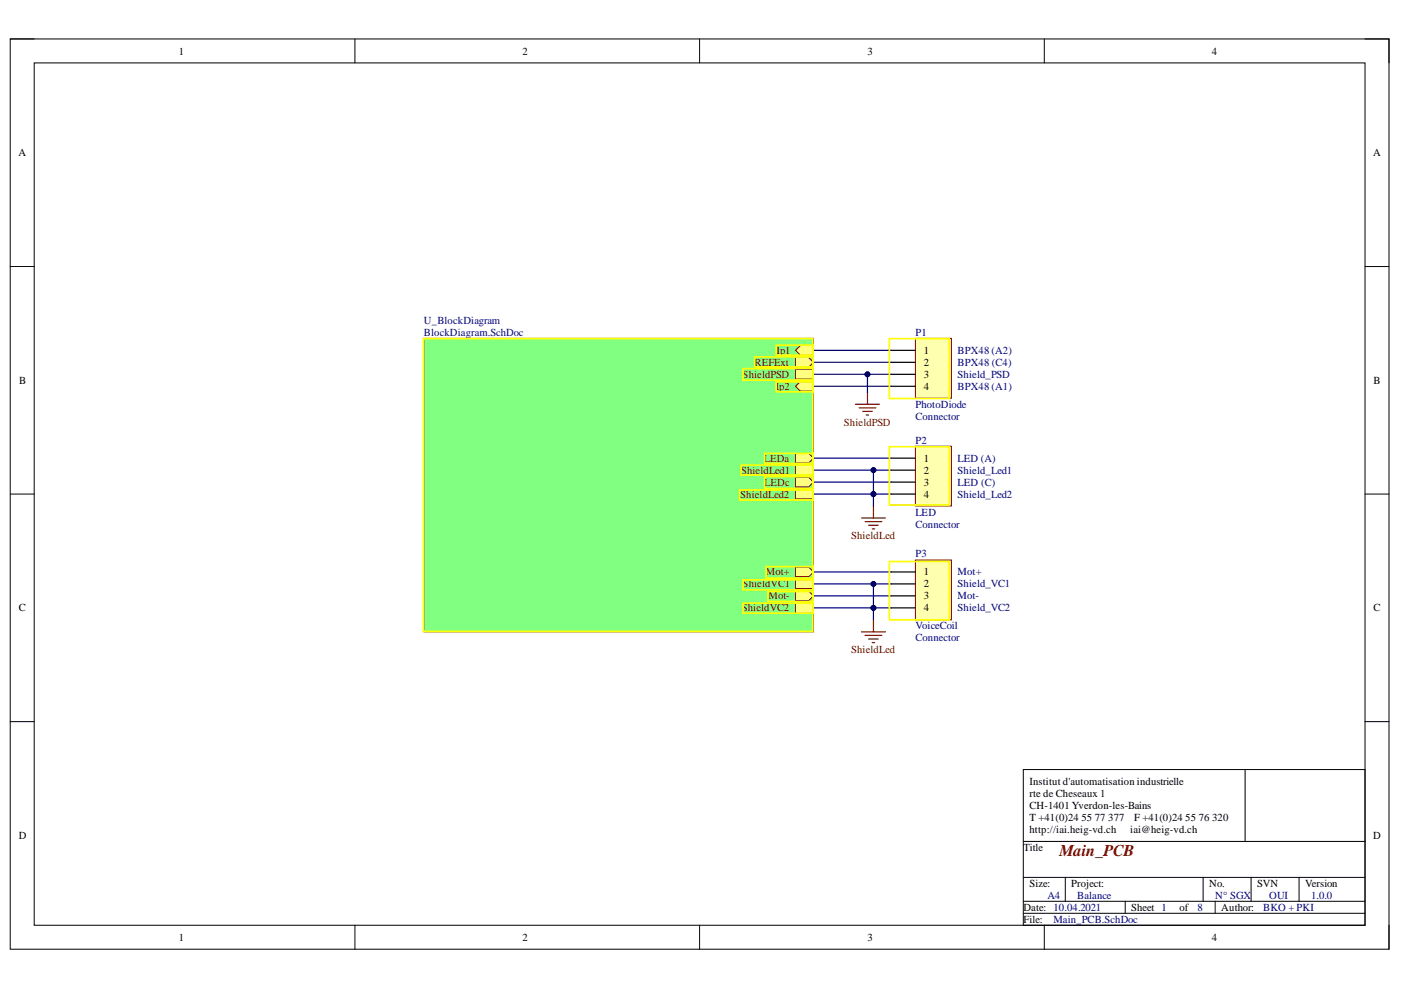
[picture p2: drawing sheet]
<svg xmlns="http://www.w3.org/2000/svg" width="297mm" height="210mm" viewBox="0 0 297 210" stroke-linecap="round" stroke-linejoin="round" font-family="sans-serif">
<path d="M2.2 8.3h292.3v193h-292.3z" fill="none" stroke="#000" stroke-width=".21"/>
<path d="M7.3 13.3h282.1v182.9h-282.1z" fill-rule="evenodd" fill="#fff"/>
<g fill="none" stroke="#000" stroke-width=".21">
<path d="M2.2 8.3h5.1M7.3 13.3h282.1v182.9h-282.1zM75.2 8.3v5M148.3 8.3v5M221.4 8.3v5M289.4 8.3h5.1v5M2.2 56.5h5.1M289.4 56.5h5.1M2.2 104.8h5.1M289.4 104.8h5.1M2.2 153h5.1M289.4 153h5.1"/>
<path d="M217 163.2h72.4v33h-72.4zM217 178.4h72.4M264 163.2v15.2M75.3 196.2v5.1M148.3 196.2v5.1M217 193.6h72.4M217 191.1h72.4M217 186h72.4M221.4 196.2v5.1M225.9 186v5.1M238.6 191.1v2.5M255.1 186v5.1"/>
<path d="M257.6 191.1v2.5M265.3 186v5.1M275.4 186v5.1M294.5 196.2v5.1"/>
</g>
<path d="M89.9 71.7h82.6v62.3h-82.6z" fill-rule="evenodd" fill="#80ff80"/>
<path d="M89.9 71.7h82.6v62.3h-82.6z" fill="none" stroke="#800000" stroke-width=".21"/>
<path d="M168.7 74.3l1-1h2.8v2h-2.8z" fill-rule="evenodd" fill="#ffff80"/>
<path d="M168.7 74.3l1-1h2.8v2h-2.8z" fill="none" stroke="#800000" stroke-width=".21"/>
<path d="M168.7 75.8h2.8l1 1-1 1h-2.8z" fill-rule="evenodd" fill="#ffff80"/>
<path d="M168.7 75.8h2.8l1 1-1 1h-2.8z" fill="none" stroke="#800000" stroke-width=".21"/>
<path d="M168.7 96.1h2.8l1 1-1 1.1h-2.8z" fill-rule="evenodd" fill="#ffff80"/>
<path d="M168.7 96.1h2.8l1 1-1 1.1h-2.8z" fill="none" stroke="#800000" stroke-width=".21"/>
<path d="M168.7 101.2h2.8l1 1-1 1h-2.8z" fill-rule="evenodd" fill="#ffff80"/>
<path d="M168.7 101.2h2.8l1 1-1 1h-2.8z" fill="none" stroke="#800000" stroke-width=".21"/>
<path d="M168.7 120.2h2.8l1 1.1-1 1h-2.8z" fill-rule="evenodd" fill="#ffff80"/>
<path d="M168.7 120.2h2.8l1 1.1-1 1h-2.8z" fill="none" stroke="#800000" stroke-width=".21"/>
<path d="M168.7 125.3h2.8l1 1-1 1.1h-2.8z" fill-rule="evenodd" fill="#ffff80"/>
<path d="M168.7 125.3h2.8l1 1-1 1.1h-2.8z" fill="none" stroke="#800000" stroke-width=".21"/>
<path d="M168.7 78.3h3.8v2.1h-3.8z" fill-rule="evenodd" fill="#ffff80"/>
<path d="M168.7 78.3h3.8v2.1h-3.8z" fill="none" stroke="#800000" stroke-width=".21"/>
<path d="M168.7 81.9l1-1h2.8v2h-2.8z" fill-rule="evenodd" fill="#ffff80"/>
<path d="M168.7 81.9l1-1h2.8v2h-2.8z" fill="none" stroke="#800000" stroke-width=".21"/>
<path d="M168.7 98.7h3.8v2h-3.8z" fill-rule="evenodd" fill="#ffff80"/>
<path d="M168.7 98.7h3.8v2h-3.8z" fill="none" stroke="#800000" stroke-width=".21"/>
<path d="M168.7 103.7h3.8v2.1h-3.8z" fill-rule="evenodd" fill="#ffff80"/>
<path d="M168.7 103.7h3.8v2.1h-3.8z" fill="none" stroke="#800000" stroke-width=".21"/>
<path d="M168.7 122.8h3.8v2h-3.8z" fill-rule="evenodd" fill="#ffff80"/>
<path d="M168.7 122.8h3.8v2h-3.8z" fill="none" stroke="#800000" stroke-width=".21"/>
<path d="M168.7 127.9h3.8v2h-3.8z" fill-rule="evenodd" fill="#ffff80"/>
<path d="M168.7 127.9h3.8v2h-3.8z" fill="none" stroke="#800000" stroke-width=".21"/>
<path d="M194.1 71.7h7.6v12.7h-7.6z" fill-rule="evenodd" fill="#ffffb0"/>
<path d="M194.1 71.7h7.6v12.7h-7.6z" fill="none" stroke="#800000" stroke-width=".21"/>
<path d="M189 74.3h5.1M189 76.8h5.1M189 79.4h5.1M189 81.9h5.1" fill="none" stroke="#000" stroke-width=".26"/>
<path d="M194.1 94.6h7.6v12.7h-7.6z" fill-rule="evenodd" fill="#ffffb0"/>
<path d="M194.1 94.6h7.6v12.7h-7.6z" fill="none" stroke="#800000" stroke-width=".21"/>
<path d="M189 97.1h5.1M189 99.7h5.1M189 102.2h5.1M189 104.8h5.1" fill="none" stroke="#000" stroke-width=".26"/>
<path d="M194.1 118.7h7.6v12.7h-7.6z" fill-rule="evenodd" fill="#ffffb0"/>
<path d="M194.1 118.7h7.6v12.7h-7.6z" fill="none" stroke="#800000" stroke-width=".21"/>
<path d="M189 121.3h5.1M189 123.8h5.1M189 126.3h5.1M189 128.9h5.1" fill="none" stroke="#000" stroke-width=".26"/>
<g fill="none" stroke="#800000" stroke-width=".26">
<path d="M181.4 85.7h5.1M182.1 86.5h3.6M182.9 87.2h2M183.7 88h.5M183.9 83.2v2.5M182.6 109.8h5.1M183.4 110.6h3.6M184.2 111.4h2M184.9 112.1h.5M185.2 107.3v2.5M182.6 134h5.1M183.4 134.7h3.6"/>
<path d="M184.2 135.5h2M184.9 136.2h.5M185.2 131.4v2.6"/>
</g>
<path d="M172.5 74.3h16.5M172.5 76.8h16.5M183.9 79.4v3.8M172.5 97.1h16.5M172.5 81.9h16.5M172.5 102.2h16.5M172.5 121.3h16.5M172.5 126.3h16.5" fill="none" stroke="#000080" stroke-width=".26"/>
<circle cx="183.9" cy="79.4" r=".51" fill="#000080"/>
<circle cx="183.9" cy="79.4" r=".51" fill="none" stroke="#000080" stroke-width=".21"/>
<path d="M185.2 104.8v2.5" fill="none" stroke="#000080" stroke-width=".26"/>
<circle cx="185.2" cy="104.8" r=".51" fill="#000080"/>
<circle cx="185.2" cy="104.8" r=".51" fill="none" stroke="#000080" stroke-width=".21"/>
<path d="M185.2 99.7v5.1" fill="none" stroke="#000080" stroke-width=".26"/>
<circle cx="185.2" cy="99.7" r=".51" fill="#000080"/>
<circle cx="185.2" cy="99.7" r=".51" fill="none" stroke="#000080" stroke-width=".21"/>
<circle cx="185.2" cy="104.8" r=".51" fill="#000080"/>
<circle cx="185.2" cy="104.8" r=".51" fill="none" stroke="#000080" stroke-width=".21"/>
<path d="M185.2 128.9v2.5" fill="none" stroke="#000080" stroke-width=".26"/>
<circle cx="185.2" cy="128.9" r=".51" fill="#000080"/>
<circle cx="185.2" cy="128.9" r=".51" fill="none" stroke="#000080" stroke-width=".21"/>
<path d="M185.2 123.8v5.1" fill="none" stroke="#000080" stroke-width=".26"/>
<circle cx="185.2" cy="123.8" r=".51" fill="#000080"/>
<circle cx="185.2" cy="123.8" r=".51" fill="none" stroke="#000080" stroke-width=".21"/>
<circle cx="185.2" cy="128.9" r=".51" fill="#000080"/>
<circle cx="185.2" cy="128.9" r=".51" fill="none" stroke="#000080" stroke-width=".21"/>
<path d="M172.5 128.9h16.5" fill="none" stroke="#000080" stroke-width=".26"/>
<circle cx="185.2" cy="128.9" r=".51" fill="#000080"/>
<circle cx="185.2" cy="128.9" r=".51" fill="none" stroke="#000080" stroke-width=".21"/>
<path d="M172.5 123.8h16.5" fill="none" stroke="#000080" stroke-width=".26"/>
<circle cx="185.2" cy="123.8" r=".51" fill="#000080"/>
<circle cx="185.2" cy="123.8" r=".51" fill="none" stroke="#000080" stroke-width=".21"/>
<path d="M172.5 104.8h16.5" fill="none" stroke="#000080" stroke-width=".26"/>
<circle cx="185.2" cy="104.8" r=".51" fill="#000080"/>
<circle cx="185.2" cy="104.8" r=".51" fill="none" stroke="#000080" stroke-width=".21"/>
<path d="M172.5 99.7h16.5" fill="none" stroke="#000080" stroke-width=".26"/>
<circle cx="185.2" cy="99.7" r=".51" fill="#000080"/>
<circle cx="185.2" cy="99.7" r=".51" fill="none" stroke="#000080" stroke-width=".21"/>
<path d="M172.5 79.4h16.5" fill="none" stroke="#000080" stroke-width=".26"/>
<circle cx="183.9" cy="79.4" r=".51" fill="#000080"/>
<circle cx="183.9" cy="79.4" r=".51" fill="none" stroke="#000080" stroke-width=".21"/>
<g fill="none" stroke="#ff0" stroke-width=".35">
<path d="M89.8 71.8h82.5v62.1h-82.5zM157.5 78.1h14.8v2.5h-14.8zM160 75.7h12.3v2.1h-12.3zM164.6 73.2h7.7v2.1h-7.7zM188.6 71.8h12.7v12.7h-12.7zM157.2 98.6h15.1v2.1h-15.1zM162.1 96.1h10.2v2.1h-10.2zM164.6 81h7.7v2.1h-7.7zM188.6 94.7h12.7v12.4h-12.7zM156.8 103.9h15.5v2.1h-15.5zM162.1 101.1h10.2v2.4h-10.2zM188.6 119.1h12.7v12.3h-12.7z"/>
<path d="M157.5 127.9h14.8v2.1h-14.8zM157.5 122.9h14.8v2.2h-14.8zM162.5 120.1h9.8v2.5h-9.8zM162.8 125.4h9.5v2.1h-9.5z"/>
</g>
<text font-size="3.5" fill="#800000" x="224.6" y="181.5">Main_PCB</text>
<g font-size="2.3">
<text x="37.9" y="11.6">1</text>
<text x="110.8" y="11.6">2</text>
<text x="183.9" y="11.6">3</text>
<text x="256.9" y="11.6">4</text>
<text x="3.9" y="33.1">A</text>
<text x="291.2" y="33.1">A</text>
<text x="195.9" y="75">1</text>
<text x="195.9" y="77.5">2</text>
<text x="4.1" y="81.4">B</text>
<text x="195.9" y="80.1">3</text>
<text x="195.9" y="82.6">4</text>
<text x="291.2" y="81.4">B</text>
<text x="195.9" y="97.9">1</text>
<text x="195.9" y="100.4">2</text>
<text x="195.9" y="103">3</text>
<text x="195.9" y="105.5">4</text>
<text x="195.9" y="122">1</text>
<text x="195.9" y="124.5">2</text>
<text x="4" y="129.6">C</text>
<text x="195.9" y="127.1">3</text>
<text x="195.9" y="129.6">4</text>
<text x="291.2" y="129.6">C</text>
<text x="218.3" y="166.4">Institut d'automatisation industrielle</text>
<text x="218.3" y="169">rte de Cheseaux 1</text>
<text x="218.3" y="171.5">CH-1401 Yverdon-les-Bains</text>
<text x="4" y="177.8">D</text>
<text x="218.3" y="174">T +41(0)24</text>
<text x="218.3" y="176.6">http://iai.heig-vd.ch</text>
<text x="229.3" y="174">55</text>
<text x="232.1" y="174">77</text>
<text x="235" y="174">377</text>
<text x="239.6" y="176.6">iai@heig-vd.ch</text>
<text x="240.5" y="174">F +41(0)24</text>
<text x="251.3" y="174">55</text>
<text x="254.1" y="174">76</text>
<text x="257" y="174">320</text>
<text x="291.2" y="177.8">D</text>
<text x="217" y="180.5">Title</text>
<text x="218.3" y="188.1">Size:</text>
<text x="227.1" y="188.1">Project:</text>
<text x="256.4" y="188.1">No.</text>
<text x="266.5" y="188.1">SVN</text>
<text x="276.7" y="188.1">Version</text>
<text x="217" y="193.1">Date: 10.04.2021</text>
<text x="217" y="195.7">File:</text>
<text x="239.8" y="193.1">Sheet 1</text>
<text x="250.1" y="193.1">of</text>
<text x="258.9" y="193.1">Author:</text>
<text x="37.9" y="199.5">1</text>
<text x="110.8" y="199.5">2</text>
<text x="183.9" y="199.5">3</text>
<text x="256.9" y="199.5">4</text>
</g>
<g font-size="2.3" fill="#000080">
<text x="89.9" y="68.7">U_BlockDiagram</text>
<text x="89.9" y="71.2">BlockDiagram.SchDoc</text>
<text x="194.1" y="71.2">P1</text>
<text x="203" y="75">BPX48 (A2)</text>
<text x="203" y="77.5">BPX48 (C4)</text>
<text x="203" y="80.1">Shield_PSD</text>
<text x="203" y="82.6">BPX48 (A1)</text>
<text x="194.1" y="89">Connector</text>
<text x="194.1" y="86.4">PhotoDiode</text>
<text x="194.1" y="94.1">P2</text>
<text x="203" y="100.4">Shield_Led1</text>
<text x="203" y="97.9">LED (A)</text>
<text x="203" y="103">LED (C)</text>
<text x="203" y="105.5">Shield_Led2</text>
<text x="194.1" y="111.8">Connector</text>
<text x="194.1" y="109.3">LED</text>
<text x="194.1" y="118.2">P3</text>
<text x="203" y="122">Mot+</text>
<text x="203" y="124.5">Shield_VC1</text>
<text x="203" y="127.1">Mot-</text>
<text x="203" y="129.6">Shield_VC2</text>
<text x="194.1" y="136">Connector</text>
<text x="194.1" y="133.4">VoiceCoil</text>
<text x="222.1" y="190.6">A4</text>
<text x="228.4" y="190.6">Balance</text>
<text x="257.7" y="190.6">N° SGX</text>
<text x="269.1" y="190.6">OUI</text>
<text x="278" y="190.6">1.0.0</text>
<text x="223.3" y="195.7">Main_PCB.SchDoc</text>
<text x="253.9" y="193.1">8</text>
<text x="267.8" y="193.1">BKO + PKI</text>
</g>
<g font-size="2.3" fill="#800000">
<text x="160" y="77.5">REFExt</text>
<text x="164.6" y="75">Ip1</text>
<text x="157.5" y="80.1">ShieldPSD</text>
<text x="164.5" y="82.6">Ip2</text>
<text x="178.9" y="90.2">ShieldPSD</text>
<text x="157.1" y="100.4">ShieldLed1</text>
<text x="161.9" y="97.9">LEDa</text>
<text x="157" y="105.5">ShieldLed2</text>
<text x="162" y="103">LEDc</text>
<text x="180.5" y="114.4">ShieldLed</text>
<text x="157.5" y="124.5">ShieldVC1</text>
<text x="162.4" y="122">Mot+</text>
<text x="157.3" y="129.6">ShieldVC2</text>
<text x="163" y="127.1">Mot-</text>
<text x="180.5" y="138.5">ShieldLed</text>
</g>
</svg>
